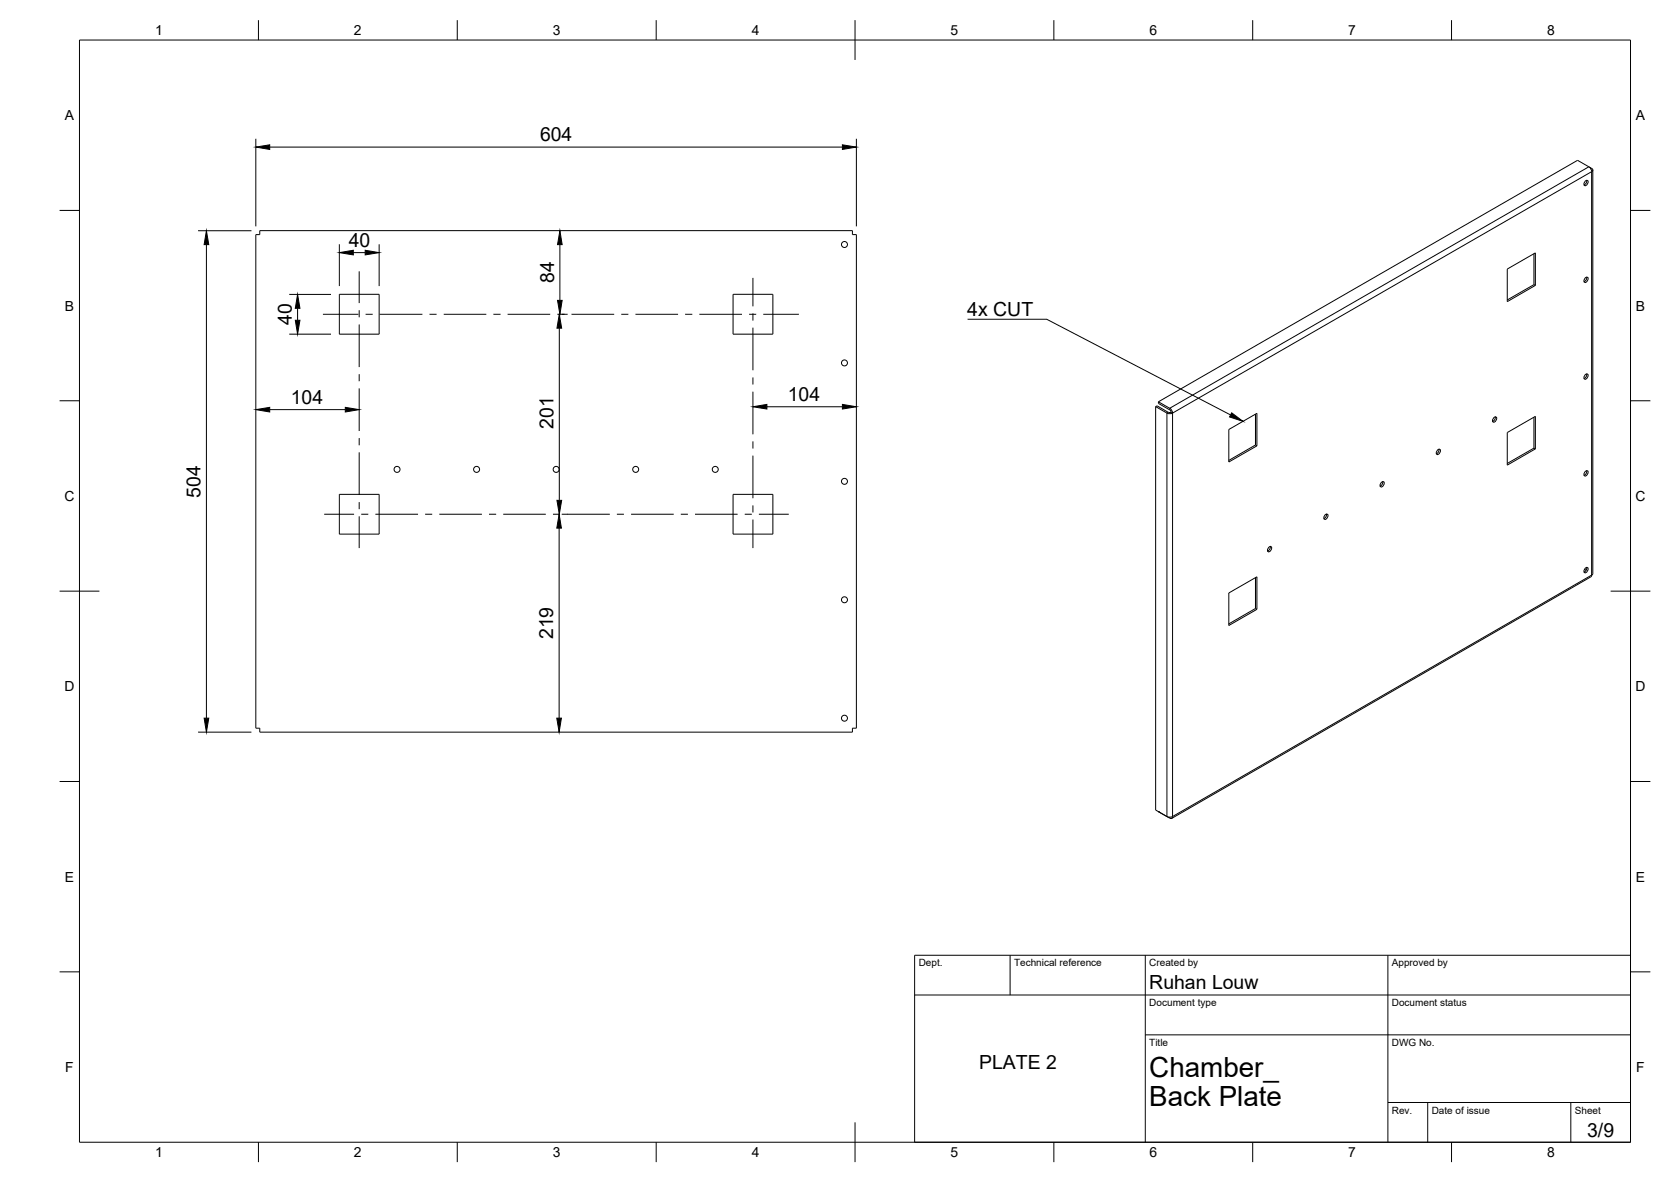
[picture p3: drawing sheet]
<svg xmlns="http://www.w3.org/2000/svg" width="420mm" height="297mm" viewBox="0 0 420 297" stroke-linecap="round" stroke-linejoin="round" font-family="sans-serif">
<!-- layer: Visible -->
<g fill="none" stroke="#000" stroke-width=".25">
<path d="M65.3 58h149v1h1v124h-1v1h-149v-1h-1v-124h1zM398.6 45.5l.5-.2a.76 .76 0 0 1 .1 .9 .76 .76 0 0 1-.9 .4v-.6zM399 45.3l-.2 .7-.5 .5M399.5 41.9l-2.8-1.6-105.4 60.7M399.5 41.9l.5 .5 .2 .7 .3-.4-.3-.4M399.6 42l.6 .3M400.5 42.7v101.4M85.3 74h10v10h-10zM184.3 74h10v10h-10zM379 67.6l7.1-4.1v8.2l-7.1 4.1zM385.7 63.8v7.7M385.7 71.5l-6.7 3.9"/>
<path d="M385.7 71.5l.4 .2M398.6 69.9l.5-.3a.76 .76 0 0 1 .1 .9 .76 .76 0 0 1-.9 .4v-.5zM399 69.6l-.2 .7-.5 .5M398.6 94.2l.5-.3a.76 .76 0 0 1 .1 .9 .76 .76 0 0 1-.9 .4v-.5zM399 94l-.2 .7-.5 .4M290.6 102.2v101.4l3.5 2 .5 .1 .2-.5-.7 .2-.7-.2M290.6 102.2l3.1 1.7 1.1-.1M290.6 102.2l.3-.2 2.9 1.6h.7M291.3 101l2.8 1.6 .5 .5 .2 .7M291.3 101v.4l2.8 1.6M294.1 103l.4 .6M294.5 103.6l.3 .2"/>
<path d="M309 107.9l7-4v8.1l-7 4.1zM315.7 104.1v7.7M315.7 111.8l-6.7 3.9M315.7 111.8l.3 .2M361.5 113.1l.4-.2a.76 .76 0 0 1 .1 .9 .76 .76 0 0 1-.8 .3v-.5zM361.8 112.9l-.1 .7-.5 .4M375.6 105l.5-.3a.76 .76 0 0 1 .1 .9 .76 .76 0 0 1-.9 .4v-.5zM376 104.7l-.2 .7-.5 .5M379 108.7l7.1-4.1v8.2l-7.1 4.1zM385.7 112.6l-6.7 3.9M385.7 112.6l.4 .2M385.7 104.8v7.8"/>
<path d="M398.6 118.5l.5-.2a.76 .76 0 0 1 .1 .9 .76 .76 0 0 1-.9 .3v-.5zM399 118.3l-.2 .7-.5 .4M85.3 124.2h10v10h-10zM184.3 124.2h10v10h-10zM319 137.6l.5-.3a.76 .76 0 0 1 .1 .9 .76 .76 0 0 1-.8 .4l-.1-.6zM319.4 137.3l-.1 .7-.6 .5M333.2 129.4l.5-.2a.76 .76 0 0 1 .1 .9 .76 .76 0 0 1-.9 .3v-.5zM333.5 129.2l-.1 .7-.5 .4M347.3 121.3l.5-.3a.76 .76 0 0 1 .1 .9 .76 .76 0 0 1-.8 .4l-.1-.6zM347.7 121l-.2 .7-.5 .5M309 149l7-4v8.1l-7 4.1zM315.7 152.9l-6.7 3.9"/>
<path d="M315.7 152.9l.3 .2M315.7 145.1v7.8M398.4 143.1l.4 .2M398.6 142.8l.5-.2a.76 .76 0 0 1 .1 .9 .76 .76 0 0 1-.9 .3v-.5zM399 142.6l-.2 .7-.5 .5M400 145l-105.4 60.7M400.5 144.1l-.5 .9M291.3 204h.1"/>
<circle cx="212.3" cy="61.4" r=".75"/>
<circle cx="212.3" cy="91.2" r=".75"/>
<circle cx="99.8" cy="118" r=".75"/>
<circle cx="119.8" cy="118" r=".75"/>
<circle cx="139.8" cy="118" r=".75"/>
<circle cx="159.8" cy="118" r=".75"/>
<circle cx="179.8" cy="118" r=".75"/>
<circle cx="212.3" cy="121" r=".75"/>
<circle cx="212.3" cy="150.7" r=".75"/>
<circle cx="212.3" cy="180.5" r=".75"/>
</g>
<!-- layer: Visible Narrow -->
<path d="M399.5 41.9l-105.4 60.7v.4M400.2 42.3l-.2 .1M293.8 103.6l-.4 .2v101.4M294.8 103.8l105.4-60.7v101.4l-105.4 60.7zM294.1 205.4v.2" fill="none" stroke="#000" stroke-width=".25"/>
<!-- layer: BORDER -->
<g fill="none" stroke="#000" stroke-width=".25">
<path d="M20 10.1h390v276.9h-390zM65 5.1v5M115 5.1v5M165 5.1v5M215 5.1v10M265 5.1v5M315 5.1v5M365 5.1v5M15 52.9h5M410 52.9h5M15 100.7h5M410 100.7h5"/>
<path d="M15 148.6h10M405 148.6h10M15 196.4h5M410 196.4h5M15 244.2h5M410 244.2h5M65 287v5M115 287v5M165 287v5M215 282.1v9.9M265 287v5M315 287v5"/>
<path d="M365 287v5"/>
</g>
<!-- layer: TITLEBLOCK -->
<path d="M230 240.1h180v46.9h-180zM230 250h180M254 240.1v9.9M288 240.1v46.9M349 240.1v46.9M288 260.1h122M349 277.1h61M359 277.1v9.9M395 277.1v9.9" fill="none" stroke="#000" stroke-width=".25"/>
<!-- layer: Smart Centers -->
<g fill="none" stroke="#000" stroke-width=".25">
<path d="M81.2 79h8.9M90.3 68.2v8M90.3 78v1.7M91.9 79h1.8M95.5 79h10.7M108 79h1.8M111.6 79h10.7M124.1 79h1.8M127.6 79h10.7M140.1 79h1.8M143.7 79h10.7M156.2 79h1.8"/>
<path d="M159.8 79h10.7M172.3 79h1.8M175.9 79h10.7M188.4 79h1.7M189.3 69.8v7.2M189.3 78.8v1.8M191.9 79h9M90.3 81.5v10.8M90.3 94v1.8M90.3 97.6v10.7M189.3 82.3v10.8M189.3 94.9v1.7"/>
<path d="M189.3 98.4v10.7M90.3 110.1v1.8M90.3 113.7v10.7M189.3 110.9v1.8M189.3 114.5v10.7M81.5 129.2h7.5M90.3 126.2v1.8M90.3 129.8v7.9M90.8 129.2h1.8M94.4 129.2h10.7M106.9 129.2h1.8M110.5 129.2h10.7"/>
<path d="M123 129.2h1.8M126.5 129.2h10.7M139 129.2h1.8M142.6 129.2h10.7M155.1 129.2h1.8M158.7 129.2h10.7M171.2 129.2h1.8M174.8 129.2h10.7M187.3 129.2h1.7M189.3 127v1.8M189.3 130.6v7.1M190.8 129.2h7.5"/>
</g>
<!-- layer: FD_Dimensions -->
<g fill="none" stroke="#000" stroke-width=".25">
<path d="M64.3 34.9v22M67.8 37h144M215.3 34.9v22M49.8 58h13.4M51.9 61.5v119M72.7 74h10.5M74.8 77.5v3M85.3 61.4v10.5M88.8 63.5h3M95.3 61.4v10.5M140.8 61.5v14M141.2 79h1.5"/>
<path d="M72.7 84h10.5M140.6 82.5v43.2M67.8 102.9h19M192.8 102.2h19M140.6 132.7v47.8M141.2 129.2h1.5M49.8 184h13.4"/>
</g>
<g fill="#000" stroke="#000" stroke-width=".25">
<path d="M64.3 37l3.5-.6v1.2zM211.8 36.4l3.5 .6-3.5 .6zM51.9 58l.6 3.5h-1.2zM74.8 74l.6 3.5h-1.1zM85.3 63.5l3.5-.6v1.2zM91.8 62.9l3.5 .6-3.5 .6zM140.2 75.5h1.2l-.6 3.5zM140.8 58l.6 3.5h-1.2zM74.3 80.5h1.1l-.6 3.5zM140.6 79l.6 3.5h-1.2zM64.3 102.9l3.5-.5v1.1zM86.8 102.4l3.5 .5-3.5 .6z"/>
<path d="M189.3 102.2l3.5-.6v1.2zM211.8 101.6l3.5 .6-3.5 .6zM140.6 129.2l.6 3.5h-1.2zM140 125.7h1.2l-.6 3.5zM51.3 180.5h1.2l-.6 3.5zM140 180.5h1.2l-.6 3.5z"/>
</g>
<!-- layer: Leaders -->
<path d="M309.7 103.7l2.8 2.2-3.3-1.1z" fill="#000" stroke="#000" stroke-width=".25"/>
<path d="M243.3 80.2h19.9l46.2 24.1" fill="none" stroke="#000" stroke-width=".25"/>
<g font-size="7">
<text x="289" y="270.6">Chamber_</text>
<text x="289" y="278.1">Back Plate</text>
</g>
<g font-size="4.9">
<text x="135.8" y="35.5">604</text>
<text x="87.7" y="62">40</text>
<text x="139.3" y="71.2" transform="rotate(-90 139.3 71.2)">84</text>
<text x="73.4" y="81.6" transform="rotate(-90 73.4 81.6)">40</text>
<text x="243.2" y="79.5">4x CUT</text>
<text x="73.1" y="101.5">104</text>
<text x="198.1" y="100.8">104</text>
<text x="139.2" y="107.8" transform="rotate(-90 139.2 107.8)">201</text>
<text x="50.4" y="125" transform="rotate(-90 50.4 125)">504</text>
<text x="139.1" y="160.6" transform="rotate(-90 139.1 160.6)">219</text>
<text x="289" y="248.5">Ruhan Louw</text>
<text x="246.2" y="268.7">PLATE 2</text>
<text x="399.1" y="285.7">3/9</text>
</g>
<g font-size="3.5">
<text x="39" y="8.8">1</text>
<text x="89" y="8.8">2</text>
<text x="139" y="8.8">3</text>
<text x="189" y="8.8">4</text>
<text x="239" y="8.8">5</text>
<text x="289" y="8.8">6</text>
<text x="339" y="8.8">7</text>
<text x="389" y="8.8">8</text>
<text x="16.3" y="30.2">A</text>
<text x="411.3" y="30.2">A</text>
<text x="16.3" y="78">B</text>
<text x="411.3" y="78">B</text>
<text x="16.2" y="125.9">C</text>
<text x="411.2" y="125.9">C</text>
<text x="16.2" y="173.7">D</text>
<text x="411.2" y="173.7">D</text>
<text x="16.3" y="221.6">E</text>
<text x="411.3" y="221.6">E</text>
<text x="16.4" y="269.4">F</text>
<text x="411.4" y="269.4">F</text>
<text x="39" y="290.8">1</text>
<text x="89" y="290.8">2</text>
<text x="139" y="290.8">3</text>
<text x="189" y="290.8">4</text>
<text x="239" y="290.8">5</text>
<text x="289" y="290.8">6</text>
<text x="339" y="290.8">7</text>
<text x="389" y="290.8">8</text>
</g>
<g font-size="2.5">
<text x="231" y="242.9">Dept.</text>
<text x="255" y="242.9">Technical reference</text>
<text x="289" y="242.9">Created by</text>
<text x="350" y="242.9">Approved by</text>
<text x="289" y="252.8">Document type</text>
<text x="350" y="252.8">Document status</text>
<text x="289" y="262.9">Title</text>
<text x="350" y="262.9">DWG No.</text>
<text x="350" y="279.9">Rev.</text>
<text x="360" y="279.9">Date of issue</text>
<text x="396" y="279.9">Sheet</text>
</g>
</svg>
